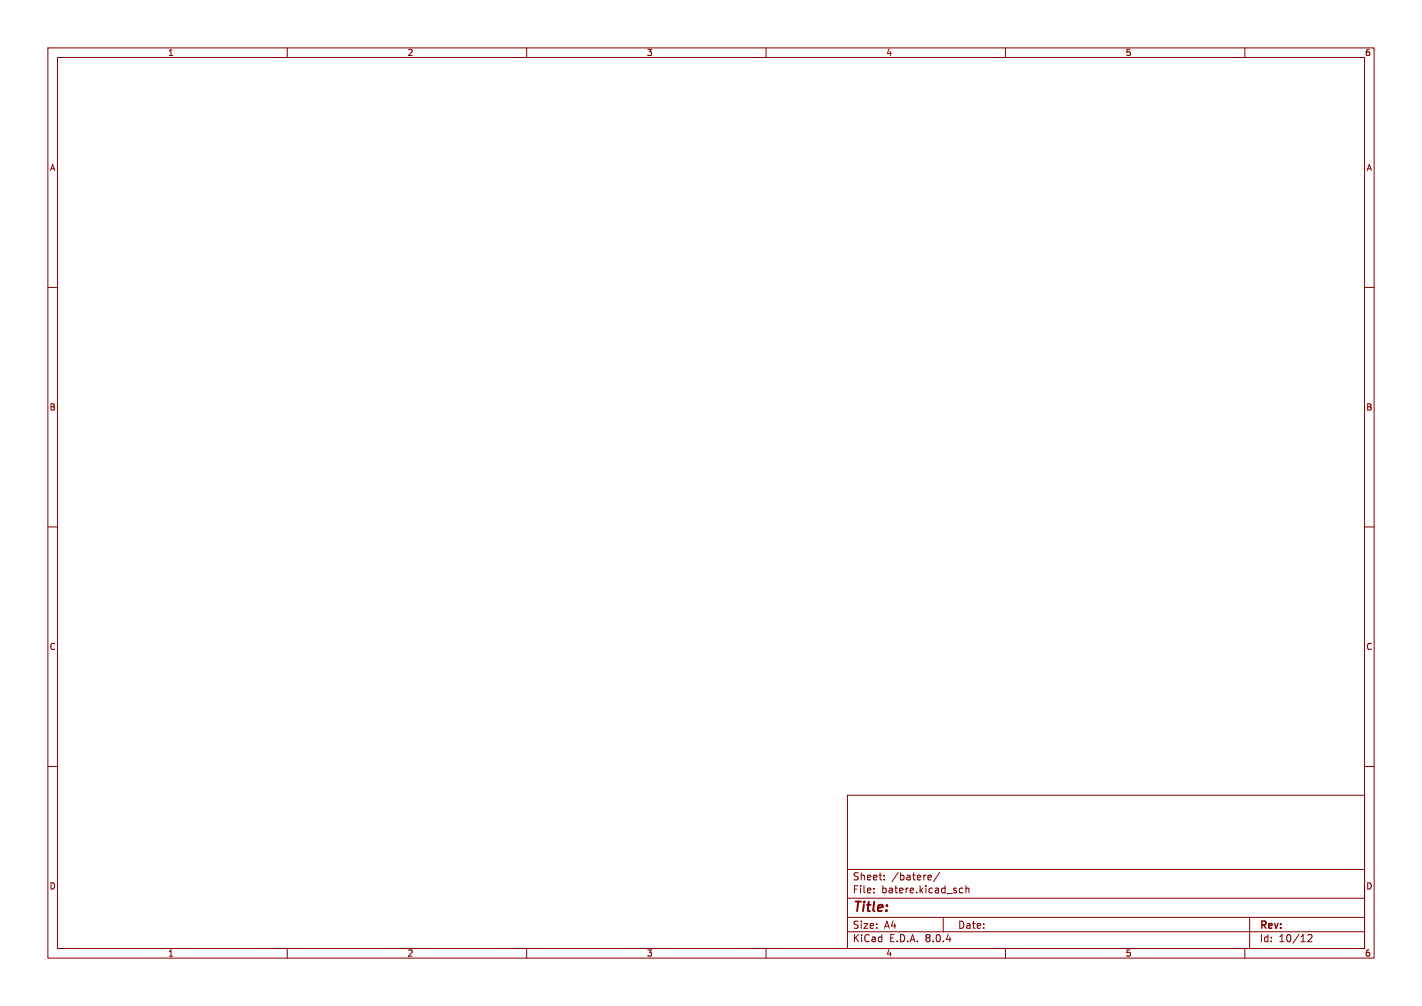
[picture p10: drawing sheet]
<svg xmlns="http://www.w3.org/2000/svg" width="297mm" height="210mm" viewBox="0 0 297 210" stroke-linecap="round" stroke-linejoin="round" font-family="sans-serif">
<g fill="none" stroke="#840000" stroke-width=".21">
<path d="M10 10h277v190h-277zM12 12h273v186h-273zM60 10v2M110 10v2M160 10v2M210 10v2M260 10v2M10 60h2M285 60h2M10 110h2M285 110h2M10 160h2"/>
<path d="M285 160h2M177 166h108v32h-108zM60 198v2M110 198v2M160 198v2M177 194.5h108M177 191.5h108M177 187.5h108M177 181.5h108M182.5 186.3v.1M182.5 185.5v.1M184.7 183.6v.1"/>
<path d="M184.7 182.8v.1M194 182.7l.5 .1v.3l-.7 .1M194.5 183.6l-.5 .1M196.2 182.1l-1.2 2M197 191.5v3M200.5 186.3l.2 .1 .4-.1M201.1 185.5l-.4-.1-.2 .1M201.7 185.5l.3-.1 .3 .1 .1 .9M201.7 184.9v1.5M210 198v2M260 198v2M261 191.5v6.5"/>
<path d="M273.2 195.2l.5-.1 .3 .4-.9 1.1h.9"/>
</g>
<text font-size="2.8" fill="#840000" x="178" y="190.9">Title:</text>
<g font-size="2.1" fill="#840000">
<text x="178" y="184">Sheet:</text>
<text x="186.2" y="184">/batere/</text>
<text x="178" y="186.7">File:</text>
<text x="184.1" y="186.7">batere.kicad_sch</text>
<text x="178" y="196.9">KiCad</text>
<text x="178" y="194.1">Size:</text>
<text x="184.7" y="194.1">A4</text>
<text x="185.7" y="196.9">E.D.A.</text>
<text x="193.3" y="196.9">8.0.4</text>
<text x="200" y="194.1">Date:</text>
<text x="263" y="194.3">Rev:</text>
<text x="263" y="196.9">Id:</text>
<text x="267.1" y="196.9">10/12</text>
</g>
<g font-size="1.8" fill="#840000">
<text x="35" y="11.9">1</text>
<text x="85" y="11.9">2</text>
<text x="135" y="11.9">3</text>
<text x="185" y="11.9">4</text>
<text x="235" y="11.9">5</text>
<text x="285" y="11.9">6</text>
<text x="10.3" y="35.9">A</text>
<text x="285.3" y="35.9">A</text>
<text x="10.3" y="85.9">B</text>
<text x="285.3" y="85.9">B</text>
<text x="10.3" y="135.9">C</text>
<text x="285.3" y="135.9">C</text>
<text x="10.3" y="185.9">D</text>
<text x="285.3" y="185.9">D</text>
<text x="35" y="199.9">1</text>
<text x="85" y="199.9">2</text>
<text x="135" y="199.9">3</text>
<text x="185" y="199.9">4</text>
<text x="235" y="199.9">5</text>
<text x="285" y="199.9">6</text>
</g>
</svg>
